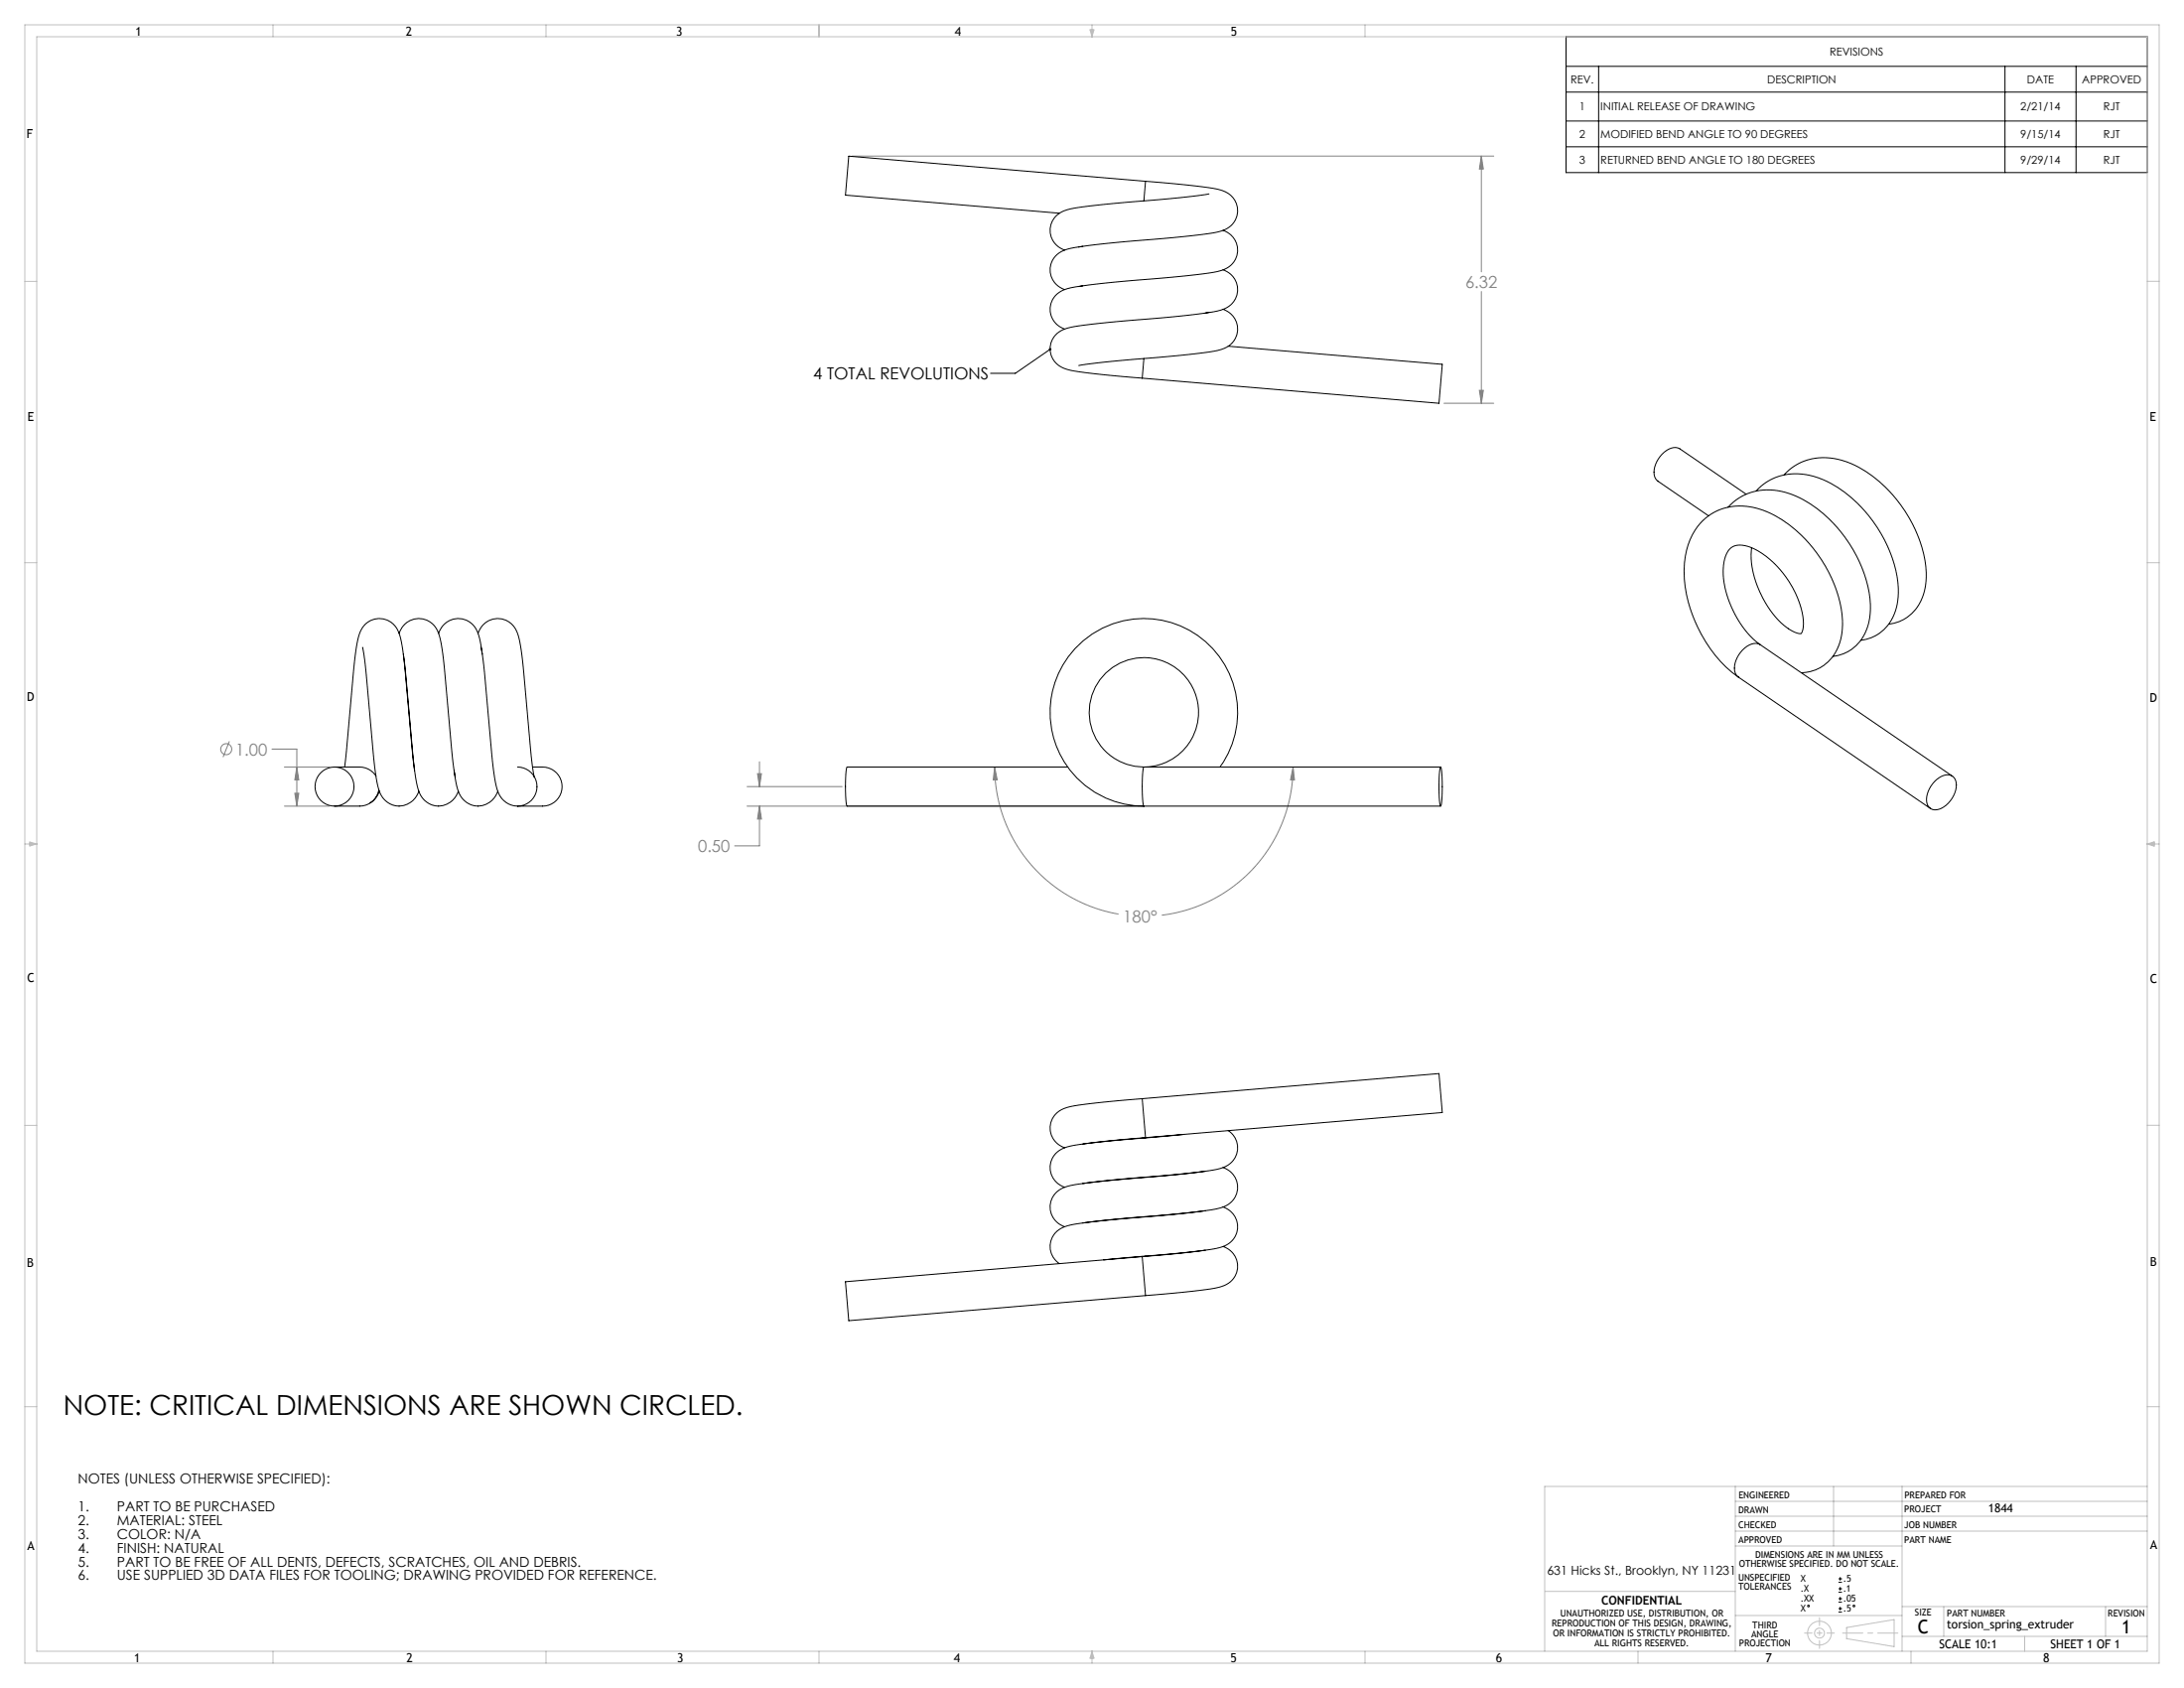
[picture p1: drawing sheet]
<svg xmlns="http://www.w3.org/2000/svg" width="559mm" height="432mm" viewBox="0 0 559 432" stroke-linecap="round" stroke-linejoin="round" font-family="sans-serif">
<g fill="none" stroke="#808080" stroke-width=".25">
<path d="M218 39.9h164.2M379 39.9v29.6M379 39.9l.5 3.3h-1zM379 74.6v28.6M378.5 99.9h1l-.5 3.3zM369.4 103.2h12.8M58.7 189.6l-1.6 4.1M69.6 191.6h6.3v14.6M72.8 196.2h11.5M75.9 196.2l.6 3.3h-1.1zM193.8 197.9h1l-.5 3.3zM194.3 194.9v6.3"/>
<path d="M254.5 196.2l.6 3.3h-1zM254.5 196.2a38.2 38.2 0 0 0 31.7 37.6M330.8 196.2l.4 3.3h-1zM330.8 196.2a38.2 38.2 0 0 1-33.5 37.9M72.8 206.2h11.5M75.4 202.9h1.1l-.6 3.3zM191.1 201.2h24.4M191.1 206.2h100.3M194.3 206.2v10.2h-6.3M194.3 206.2l.5 3.3h-1z"/>
<circle cx="57.9" cy="191.6" r="1.41"/>
</g>
<g fill="none" stroke="#000" stroke-width=".25">
<path d="M400.7 9.4h148.7v34.8h-148.7zM400.7 17h148.7M409 17v27.2M513 17v27.2M531.2 17v27.2M400.7 31h148.7M400.7 37.6h148.7M400.7 23.6h148.7M268.7 89.4l-8.9 6.1h-6.4M470.4 404.8h.9M470.4 403.9h.9M470.4 407.3h.9"/>
<path d="M470.4 406.4h.9M470.4 409.8h.9M470.4 409h.9M470.4 412.4h.9M470.4 411.5h.9M470.8 403.4v.9M470.8 406v.9M470.8 408.5v.9M470.8 411v.9"/>
<circle cx="462.7" cy="410.8" r=".22"/>
<circle cx="474.3" cy="410.8" r=".22"/>
</g>
<g fill="none" stroke="#c0c0c0" stroke-width=".25">
<path d="M6.3 6.4h546.1v419h-546.1zM9.4 9.4h540v413h-540zM69.8 6.4v3M139.7 6.4v3M209.5 6.4v3M278.9 7.6h1l-.5 1.8zM279.1 7.6l.3 1.8M279.4 6.4v3M279.7 7.6l-.3 1.8M349.2 6.4v3M6.3 72h3.1M549.4 72h3"/>
<path d="M6.3 143.9h3.1M549.4 143.9h3M6.3 215.9h3.1M7.6 215.4l1.8 .5-1.8 .5zM7.6 215.6l1.8 .3M9.4 215.9l-1.8 .3M549.4 215.9h3M549.4 215.9l1.8 .3M549.4 215.9l1.8-.6v1.2zM551.2 215.6l-1.8 .3M6.3 287.9h3.1M549.4 287.9h3"/>
<path d="M6.3 359.8h3.1M549.4 359.8h3M444 384h105.4M444 387.9h105.4M444 380.2v42.2M444 395.5h42.7M444 391.7h105.4M469.1 380.2v15.3M486.7 380.2v42.2M549.4 380.2h-154.2v42.2M395.3 407.1h48.7M444 413.3h42.7"/>
<path d="M472.5 416.3l12.1-2v6.9l-12.1-2zM486.7 418.6h62.7M486.7 411h62.7M497.3 411v7.6M518 418.6v3.8M538.7 411v7.6M69.8 422.4v3M139.7 422.4v3M209.5 422.4v3M279.4 422.4v3M279.4 422.4l.5 1.8h-1zM279.4 422.4l.3 1.8"/>
<path d="M279.4 422.4l-.3 1.8M349.2 422.4v3M419.1 422.4v3M488.9 422.4v3"/>
<circle cx="465.5" cy="417.8" r="1.27"/>
<circle cx="465.5" cy="417.8" r="3"/>
</g>
<path d="M461.7 417.8h7.6" fill="none" stroke="#c0c0c0" stroke-width=".25" stroke-dasharray="15.2 1.3 1.3 1.3" stroke-dashoffset="13.3"/>
<path d="M465.5 413.8v7.9" fill="none" stroke="#c0c0c0" stroke-width=".25" stroke-dasharray="15.2 1.3 1.3 1.3" stroke-dashoffset="13.2"/>
<path d="M471.4 417.8h14.2" fill="none" stroke="#c0c0c0" stroke-width=".25" stroke-dasharray="15.2 1.3 1.3 1.3" stroke-dashoffset="10.1"/>
<path d="M268.4 89.1l.6 .1-.3 .2 .3-.2a.34 .34 0 0 1-.1 .4 .34 .34 0 0 1-.5 0 .34 .34 0 0 1 0-.5z" fill="#000"/>
<path d="M330.8 196.2l.4 3.3h-1zM254.5 196.2l.6 3.3h-1zM193.8 197.9h1l-.5 3.3zM194.3 206.2l.5 3.3h-1zM378.5 99.9h1l-.5 3.3zM379 39.9l.5 3.3h-1zM75.4 202.9h1.1l-.6 3.3zM75.9 196.2l.6 3.3h-1.1z" fill="#808080"/>
<g fill="none" stroke="#000" stroke-width=".25">
<path d="M293.1 46.4l10.8 .9a33.8 33.8 0 0 1 9.6 1.8 5.3 5.3 0 0 1 3.1 5.4 5.3 5.3 0 0 1-4.1 4.6 185.1 185.1 0 0 1-23.3 2.6l-8.4 .8-4.8 .7M293.1 46.4l-75.9-6.5-.9 10 54.8 4.6M293.1 46.4l-.4 5M309.3 49.6l-13.2 1.5a283 283 0 0 0-22.1 2.3 5.6 5.6 0 0 0-4.7 8.1l1.3 1.5 1.8 1M312.9 58.9a5.3 5.3 0 0 1 3.8 5.4 5.3 5.3 0 0 1-4.2 4.9 185 185 0 0 1-23.3 2.6l-8.4 .8-4.8 .7M277 73.1a11 11 0 0 0-6.9 2.5 5.3 5.3 0 0 0 2.3 8.6M277 63a11 11 0 0 0-6.9 2.5 5.3 5.3 0 0 0 2.3 8.6M309.3 79.9l-13.2 1.5a283.2 283.2 0 0 0-22.1 2.3 5.6 5.6 0 0 0-4.7 8.1 6.9 6.9 0 0 0 5.6 3.1l7.1 .9 10.3 .9M312.9 69a5.3 5.3 0 0 1 3.8 5.4 5.3 5.3 0 0 1-4.2 4.9l-4.1 .8M312.9 79.1a5.3 5.3 0 0 1 3.8 5.4 5.3 5.3 0 0 1-4.2 4.9 185 185 0 0 1-23.3 2.6l-8.4 .8-4.8 .7M292.7 91.7l-.4 5M314.3 88.6l54.7 4.6-.8 10-75.9-6.5"/>
<path d="M442.2 129.7a14.3 14.3 0 0 1 15.9-3.3 33.9 33.9 0 0 1 18.6 19.6 21.8 21.8 0 0 1 1.2 14.3 10.5 10.5 0 0 1-8.9 7.6M446.8 126.4l-17-11.6a3.4 3.4 0 0 0-4 .9 6.5 6.5 0 0 0-2.4 6.3l.8 1.1 13 8.9M449.3 125.6a14.3 14.3 0 0 1 16-3.4 33.9 33.9 0 0 1 18.5 19.7 21.8 21.8 0 0 1 1.2 14.2 10.5 10.5 0 0 1-8.9 7.7M456.5 121.5a14.3 14.3 0 0 1 15.9-3.4 33.9 33.9 0 0 1 18.6 19.6 21.8 21.8 0 0 1 1.2 14.3 10.5 10.5 0 0 1-8.9 7.7M448.2 140.1a24.6 24.6 0 0 0 5.7 17.3 11.5 11.5 0 0 0 6.3 4.7h.3a.59 .59 0 0 0 .7-.7 15 15 0 0 0-1.8-9.7 23.2 23.2 0 0 0-12.2-11.9 4 4 0 0 0-5.2 1.5 15.1 15.1 0 0 0 .1 11.7 24 24 0 0 0 8.3 11.9M92.8 165.6a471.4 471.4 0 0 1 2.7 27.1 40.4 40.4 0 0 0 1.8 10.2 5.2 5.2 0 0 0 5.1 3.3 5.2 5.2 0 0 0 4.8-3.8M102.1 162a5.3 5.3 0 0 1 5.4-3.8 5.3 5.3 0 0 1 4.9 4.4 147.3 147.3 0 0 1 2.3 19.8 133.1 133.1 0 0 0 1.8 16.4M103.2 167.3l2.3 23.8a52.5 52.5 0 0 0 1.9 11.8 5.2 5.2 0 0 0 5.1 3.3 5.2 5.2 0 0 0 4.8-3.8M112.2 162a5.3 5.3 0 0 1 5.4-3.8 5.3 5.3 0 0 1 4.9 4.4l.9 4.7M122.3 162a5.3 5.3 0 0 1 5.4-3.8 5.3 5.3 0 0 1 4.9 4.4 147.2 147.2 0 0 1 2.3 19.8 133.1 133.1 0 0 0 1.8 16.4M123.1 165.6a471 471 0 0 1 2.7 27.1 40.5 40.5 0 0 0 1.8 10.2 5.4 5.4 0 0 0 4.8 3.3M450.4 164.9a3.4 3.4 0 0 0-4 .9 6.5 6.5 0 0 0-2.4 6.3l.8 1.1 49.1 33.6"/>
<path d="M450.4 164.9l49.2 33.7M460.9 172.1a11.1 11.1 0 0 0 10.5-11.1 31.5 31.5 0 0 0-7.6-20.9 27.6 27.6 0 0 0-16-10.4 13.8 13.8 0 0 0-16.3 11 31.1 31.1 0 0 0 3.8 21.6 31.7 31.7 0 0 0 9.5 10.9M85.6 196.2h6.4a5 5 0 0 1 4.2 2.3M88.2 196.2l2.1-22.9a41.7 41.7 0 0 1 2-12 5.3 5.3 0 0 1 5.5-3 5.3 5.3 0 0 1 4.5 4.3 147.3 147.3 0 0 1 2.3 19.8l1.5 14.7M116.2 197.1a14.6 14.6 0 0 0 2.2 7.3 5.2 5.2 0 0 0 9-2M132.4 196.2a5 5 0 0 1 5 5 5 5 0 0 1-5 5M136.3 196.2a7.6 7.6 0 0 1 5.5 1 5 5 0 0 1 1.8 5.6 5 5 0 0 1-4.8 3.4h-6.4M273.2 196.2h-56.5a29.9 29.9 0 0 0 0 10h151.9M292.7 196.2a29.9 29.9 0 0 0 0 10 24 24 0 0 1-23.5-28.9 24 24 0 0 1 33.1-17 24 24 0 0 1 9.8 35.9M292.7 196.2h75.9M368.5 196.3l.1-.1a29.9 29.9 0 0 1 0 10 31.3 31.3 0 0 1-.1-9.9zM495 199.9a3.9 3.9 0 0 1 4.4-1.4 3.5 3.5 0 0 1 .7 4.4 6.2 6.2 0 0 1-5.1 4.3 2.5 2.5 0 0 1-2-3.3l.6-2.1z"/>
<path d="M96.9 202a5 5 0 0 1-4.9 4.2h-6.4M97.1 202.4l-1 1.7-1.5 1.3M292.3 281.1l-8.5 .7a58.8 58.8 0 0 0-11.6 1.8 5.3 5.3 0 0 0-3.5 5.1 5.3 5.3 0 0 0 3.7 4.9M292.3 281.1l75.9-6.5 .1 1 .7 9-75.9 6.4M292.3 281.1l.8 9.9M293.1 291l-16.1 1.7M303 290.2l-2.2 .2a369.3 369.3 0 0 0-26.9 2.8 5.5 5.5 0 0 0-4.8 3.4 5.5 5.5 0 0 0 1.2 5.8l1 .8 1.1 .5M308.4 299.6l-6 .7a410.3 410.3 0 0 0-28.5 3 5.5 5.5 0 0 0-4.8 3.4 5.5 5.5 0 0 0 1.2 5.8l1 .8 1.1 .5M312.9 298.7a5.3 5.3 0 0 1 3.8 5.3 5.3 5.3 0 0 1-4.4 5 178.4 178.4 0 0 1-23.5 2.6l-11.8 1.3M314.3 289.2a5.3 5.3 0 0 1 2.3 5.5 5.3 5.3 0 0 1-4.3 4.2 178.4 178.4 0 0 1-23.5 2.6l-11.8 1.3M308.4 309.7l-6 .7a410.3 410.3 0 0 0-28.5 3 5.5 5.5 0 0 0-4.8 3.4 5.5 5.5 0 0 0 1.2 5.8l.8 .6M308.4 319.8l-16.1 1.7"/>
<path d="M312.9 308.8a5.3 5.3 0 0 1 3.8 5.3 5.3 5.3 0 0 1-4.4 5 178.4 178.4 0 0 1-23.5 2.6l-6.4 .6M312.9 318.9a5.3 5.3 0 0 1 3.8 5.3 5.3 5.3 0 0 1-4.4 5l-6 1-13.2 1.2M292.3 321.5l-76 6.4 .7 7.9 .2 2 75.9-6.4M292.3 321.5l.8 9.9"/>
<circle cx="292.7" cy="182.2" r="14"/>
<circle cx="85.6" cy="201.2" r="5"/>
</g>
<text font-size="7.1" x="16.2" y="361.9">NOTE: CRITICAL DIMENSIONS ARE SHOWN CIRCLED.</text>
<g font-size="4.8">
<text x="490.7" y="417.9">C</text>
<text x="542.9" y="417.9">1</text>
</g>
<g font-size="4.2" fill="#808080">
<text x="374.9" y="73.7">6.32</text>
<text x="60.2" y="193.2">1.00</text>
<text x="178.6" y="218">0.50</text>
<text x="287.4" y="236">180°</text>
</g>
<text font-size="4.2" x="208.1" y="97">4 TOTAL REVOLUTIONS</text>
<g font-size="3.5">
<text x="19.9" y="379.5">NOTES (UNLESS OTHERWISE SPECIFIED):</text>
<text x="19.9" y="386.6">1.</text>
<text x="29.9" y="386.6">PART TO BE PURCHASED</text>
<text x="19.9" y="390.1">2.</text>
<text x="19.9" y="393.6">3.</text>
<text x="29.9" y="390.1">MATERIAL: STEEL</text>
<text x="29.9" y="393.6">COLOR: N/A</text>
<text x="19.9" y="397.2">4.</text>
<text x="19.9" y="400.7">5.</text>
<text x="29.9" y="397.2">FINISH: NATURAL</text>
<text x="29.9" y="400.7">PART TO BE FREE OF ALL DENTS, DEFECTS, SCRATCHES, OIL AND DEBRIS.</text>
<text x="19.9" y="404.2">6.</text>
<text x="29.9" y="404.2">USE SUPPLIED 3D DATA FILES FOR TOOLING; DRAWING PROVIDED FOR REFERENCE.</text>
</g>
<g font-size="3.2">
<text x="34.6" y="9.1">1</text>
<text x="103.8" y="9.1">2</text>
<text x="173" y="9">3</text>
<text x="244.3" y="9.2">4</text>
<text x="314.9" y="9.1">5</text>
<text x="6.8" y="35.2">F</text>
<text x="7" y="107.6">E</text>
<text x="550" y="107.6">E</text>
<text x="6.9" y="179.3">D</text>
<text x="550" y="179.5">D</text>
<text x="7" y="251.3">C</text>
<text x="550.1" y="251.5">C</text>
<text x="550.1" y="324">B</text>
<text x="6.9" y="324">B</text>
<text x="7" y="396.4">A</text>
<text x="550.2" y="396.3">A</text>
<text x="395.8" y="402.8">631 Hicks St., Brooklyn, NY 11231</text>
<text x="34.4" y="425.2">1</text>
<text x="104" y="425.2">2</text>
<text x="173.3" y="425.2">3</text>
<text x="244" y="425.2">4</text>
<text x="314.9" y="425.2">5</text>
<text x="382.7" y="425.2">6</text>
<text x="451.8" y="425.2">7</text>
<text x="522.8" y="425.2">8</text>
</g>
<g font-size="3.1">
<text x="508.7" y="386.9">1844</text>
<text x="409.7" y="410.5">CONFIDENTIAL</text>
<text x="498.1" y="416.6">torsion_spring_extruder</text>
<text x="496.2" y="421.7">SCALE 10:1</text>
<text x="524.6" y="421.7">SHEET 1 OF 1</text>
</g>
<g font-size="2.8">
<text x="468.1" y="14.2">REVISIONS</text>
<text x="401.9" y="21.3">REV.</text>
<text x="452.2" y="21.3">DESCRIPTION</text>
<text x="518.6" y="21.3">DATE</text>
<text x="532.7" y="21.3">APPROVED</text>
<text x="404.1" y="28.3">1</text>
<text x="409.5" y="28.3">INITIAL RELEASE OF DRAWING</text>
<text x="516.9" y="28.3">2/21/14</text>
<text x="538.2" y="28.3">RJT</text>
<text x="404.1" y="35.3">2</text>
<text x="409.5" y="35.3">MODIFIED BEND ANGLE TO 90 DEGREES</text>
<text x="516.9" y="35.3">9/15/14</text>
<text x="538.2" y="35.3">RJT</text>
<text x="404.1" y="41.9">3</text>
<text x="409.5" y="41.9">RETURNED BEND ANGLE TO 180 DEGREES</text>
<text x="516.9" y="41.9">9/29/14</text>
<text x="538.2" y="41.9">RJT</text>
</g>
<g font-size="2.4">
<text x="444.8" y="383.2">ENGINEERED</text>
<text x="487.3" y="383.2">PREPARED FOR</text>
<text x="444.8" y="387">DRAWN</text>
<text x="487.3" y="386.9">PROJECT</text>
<text x="444.8" y="394.6">APPROVED</text>
<text x="444.8" y="390.8">CHECKED</text>
<text x="487.2" y="394.6">PART NAME</text>
<text x="487.2" y="390.8">JOB NUMBER</text>
<text x="444.9" y="400.9">OTHERWISE SPECIFIED. DO NOT SCALE.</text>
<text x="449.1" y="398.6">DIMENSIONS ARE IN MM UNLESS</text>
<text x="444.8" y="404.4">UNSPECIFIED</text>
<text x="444.8" y="406.7">TOLERANCES</text>
<text x="460.7" y="404.7">X</text>
<text x="460.7" y="407.3">.X</text>
<text x="471.6" y="404.7">.5</text>
<text x="471.6" y="407.3">.1</text>
<text x="399.2" y="413.6">UNAUTHORIZED USE, DISTRIBUTION, OR</text>
<text x="460.7" y="409.8">.XX</text>
<text x="460.7" y="412.4">X</text>
<text x="471.6" y="409.8">.05</text>
<text x="471.6" y="412.4">.5</text>
<text x="490" y="413.4">SIZE</text>
<text x="498.1" y="413.4">PART NUMBER</text>
<text x="539.3" y="413.4">REVISION</text>
<text x="397.1" y="416.1">REPRODUCTION OF THIS DESIGN, DRAWING,</text>
<text x="397.4" y="418.7">OR INFORMATION IS STRICTLY PROHIBITED.</text>
<text x="448.1" y="418.9">ANGLE</text>
<text x="448.4" y="416.6">THIRD</text>
<text x="408" y="421.2">ALL RIGHTS RESERVED.</text>
<text x="445" y="421.2">PROJECTION</text>
</g>
</svg>
